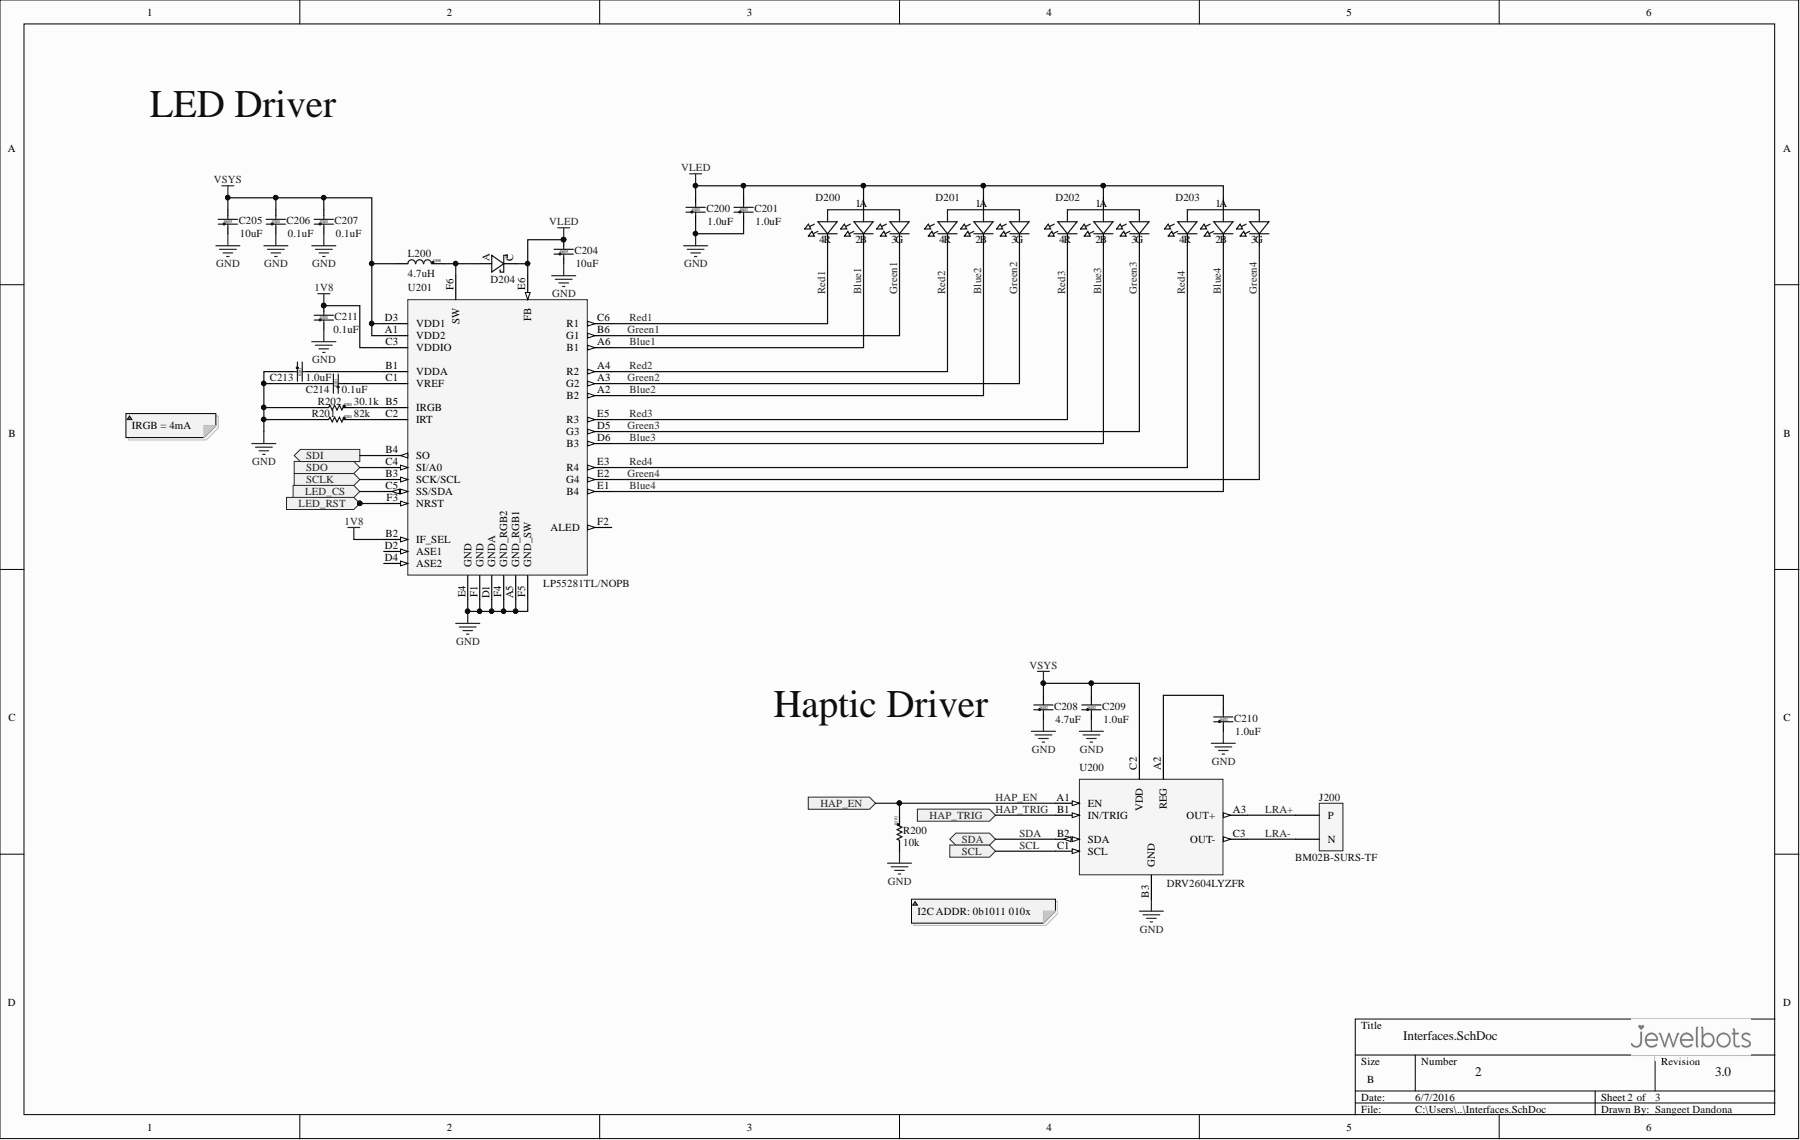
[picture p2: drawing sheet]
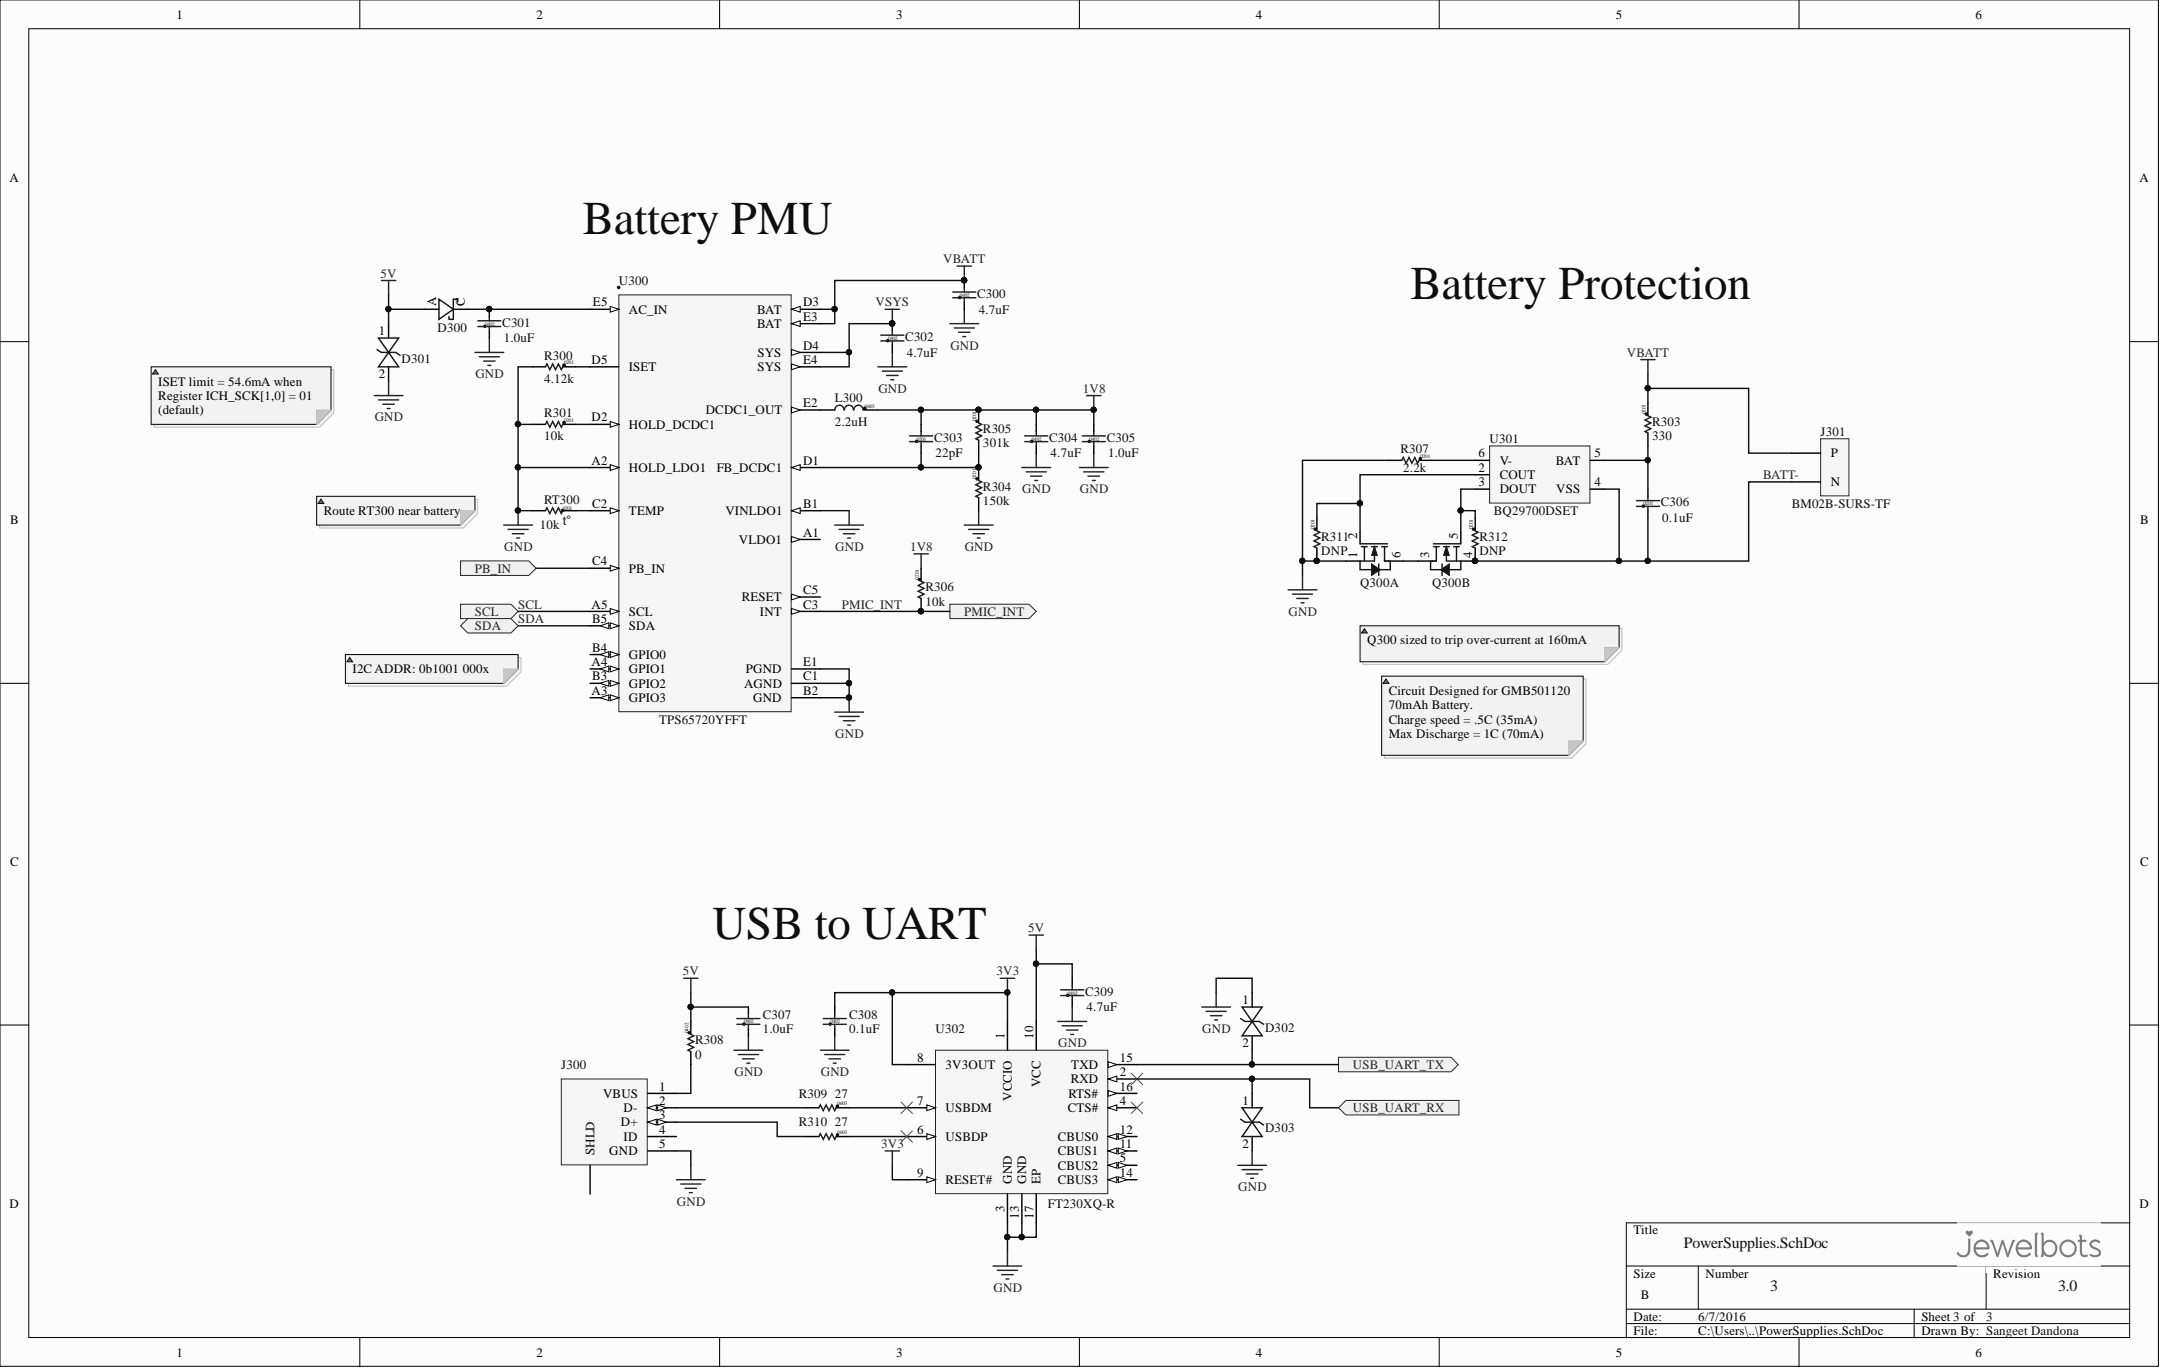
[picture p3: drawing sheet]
# Altium project JDB-001.PrjPcb
Address1: 50 Eldridge St.; Address2: 5th Floor; Address3: New York, NY 10002; Company: Jewelbots, Inc.; Engineer: S. Dandona; PCB_partnumber: JDB-001; PCB_Rev: 1; PCB_Title: Dev. Board; PCBA_PartNumber: A
2 sheets, 58 parts. Net scope: flat (ports and power ports of the same name join across sheets).
Board file: JDB-001.PcbDoc
Sheets:
  Interfaces.SchDoc
  PowerSupplies.SchDoc

## Sheet Interfaces.SchDoc
size B; DocumentNumber: 2; Revision: 3.0; SheetNumber: 2; SheetTotal: 3

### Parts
C200  value 1.0uF  Size: 0402  [Cap 0402 HD]
C201  value 1.0uF  Size: 0402  [Cap 0402 HD]
C204  value 10uF  Size: 0603  [Cap 0603]
C205  value 10uF  Size: 0603  [Cap 0603]
C206  value 0.1uF  Size: 0201  [Cap 0201 HD]
C207  value 0.1uF  Size: 0201  [Cap 0201 HD]
C208  value 4.7uF  Size: 0402  [Cap 0402 HD]
C209  value 1.0uF  Size: 0402  [Cap 0402 HD]
C210  value 1.0uF  Size: 0402  [Cap 0402 HD]
C211  value 0.1uF  Size: 0201  [Cap 0201 HD]
C213  value 1.0uF  Size: 0201  [Cap 0201 HD]
C214  value 0.1uF  Size: 0201  [Cap 0201 HD]
D200  (no value)  [4-PLCC]
D201  (no value)  [4-PLCC]
D202  (no value)  [4-PLCC]
D203  (no value)  [4-PLCC]
D204  (no value)  [SOD-123F_U]
J200  BM02B-SURS-TF  [BM02B-SURS-TF]
L200  value 4.7uH  Size: 1008  [IND 1008]
R200  value 10k  Size: 0201  [RES 0201 HD]
R201  value 82k  Size: 0201  [RES 0201 HD]
R202  value 30.1k  Size: 0201  [RES 0201 HD]
U200  MFPN: DRV2604LYZFR  [BGA0.5P3x3-9Pin]
U201  MFPN: LP55281TL/NOPB  [BGA0.5P6x6-36Pin]

### Ports
HAP_EN (in), HAP_TRIG (in), SCL (in), SCLK (in), SDA (bidir), SDI (out), SDO (in), ~{LED_CS} (in), ~{LED_RST} (in)

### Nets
1V8: C211.1 U201.B2(IF_SEL) U201.C3(VDDIO)
GND: C200.2 C201.2 C204.2 C205.2 C206.2 C207.2 C208.2 C209.2 C210.2 C211.2 C213.2 C214.1 R200.1 R201.1 R202.1 U200.B3(GND) U201.A5(GND_RGB1) U201.D1(GNDA) U201.E4(GND) U201.F1(GND) U201.F4(GND_RGB2) U201.F5(GND_SW)
VLED: C200.1 C201.1 C204.1 D200.1(A) D201.1(A) D202.1(A) D203.1(A) D204.C U201.E6(FB)
VSYS: C205.1 C206.1 C207.1 C208.1 C209.1 L200.1 U200.C2(VDD) U201.A1(VDD2) U201.D3(VDD1)
Blue1: D200.2(B) U201.A6(B1)
Blue2: D201.2(B) U201.A2(B2)
Blue3: D202.2(B) U201.D6(B3)
Blue4: D203.2(B) U201.E1(B4)
Green1: D200.3(G) U201.B6(G1)
Green2: D201.3(G) U201.A3(G2)
Green3: D202.3(G) U201.D5(G3)
Green4: D203.3(G) U201.E2(G4)
HAP_EN: R200.2 U200.A1(EN) ; port HAP_EN
HAP_TRIG: U200.B1(IN/TRIG) ; port HAP_TRIG
LRA+: J200.1(P) U200.A3(OUT+)
LRA-: J200.2(N) U200.C3(OUT-)
Red1: D200.4(R) U201.C6(R1)
Red2: D201.4(R) U201.A4(R2)
Red3: D202.4(R) U201.E5(R3)
Red4: D203.4(R) U201.E3(R4)
SCL: U200.C1(SCL) ; port SCL
SDA: U200.B2(SDA) ; port SDA
NetC210_1: C210.1 U200.A2(REG)
NetC213_1: C213.1 U201.B1(VDDA)
NetC214_2: C214.2 U201.C1(VREF)
NetD204_A: D204.A L200.2 U201.F6(SW)
NetR201_2: R201.2 U201.C2(IRT)
NetR202_2: R202.2 U201.B5(IRGB)
NetU201_B3: U201.B3(SCK/SCL) ; port SCLK
NetU201_B4: U201.B4(SO) ; port SDI
NetU201_C4: U201.C4(SI/A0) ; port SDO
NetU201_C5: U201.C5(SS/SDA) ; port ~{LED_CS}
NetU201_F3: U201.F3(NRST) ; port ~{LED_RST}

Not connected (* = marked no-connect by the designer): U201 D2(ASE1) D4(ASE2) F2(ALED)

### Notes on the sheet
- LED Driver
- IRGB = 4mA
- (near C208) Haptic Driver
- (near U200) I2C ADDR: 0b1011 010x
- 3.0
- Sangeet Dandona

## Sheet PowerSupplies.SchDoc
size B; DocumentNumber: 3; Revision: 3.0; SheetNumber: 3; SheetTotal: 3

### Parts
C300  value 4.7uF  Size: 0402  [Cap 0402 HD]
C301  value 1.0uF  Size: 0402  [Cap 0402 HD]
C302  value 4.7uF  Size: 0402  [Cap 0402 HD]
C303  value 22pF  Size: 0201  [Cap 0201 HD]
C304  value 4.7uF  Size: 0402  [Cap 0402 HD]
C305  value 1.0uF  Size: 0402  [Cap 0402 HD]
C306  value 0.1uF  Size: 0201  [Cap 0201 HD]
C307  value 1.0uF  Size: 0402  [Cap 0402 HD]
C308  value 0.1uF  Size: 0402  [Cap 0402 HD]
C309  value 4.7uF  Size: 0402  [Cap 0402 HD]
D300  (no value)  [Diode 0603 HD]
D301  (no value)  [CAP 0402 HD]
D302  (no value)  [CAP 0402 HD]
D303  (no value)  [CAP 0402 HD]
J300  (no value)  [USB_Micro_RA_W-TABS]
J301  BM02B-SURS-TF  [BM02B-SURS-TF]
L300  value 2.2uH  Size: 0603  [IND 0603]
Q300  (no value)  [SC70-6]  (parts A,B of 2)
R300  value 4.12k  Size: 0201  [RES 0201 HD]
R301  value 10k  Size: 0201  [RES 0201 HD]
R303  value 330  Size: 0201  [RES 0201 HD]
R304  value 150k  Size: 0201  [RES 0201 HD]
R305  value 301k  Size: 0201  [RES 0201 HD]
R306  value 10k  Size: 0201  [RES 0201 HD]
R307  value 2.2k  Size: 0201  [RES 0201 HD]
R308  value 0  Size: 0402  [RES 0402]
R309  value 27  Size: 0603  [RES 0603 HD]
R310  value 27  Size: 0603  [RES 0603 HD]
R311  value DNP  Size: 0201  [RES 0201 HD]
R312  value DNP  Size: 0201  [RES 0201 HD]
RT300  value 10k  Size: 0201  [RES 0201 HD]  (hidden comment: Res Thermal)
U300  MFPN: TPS65720YFFT  [BGA0.4P5x5-25Pin]
U301  MFPN: BQ29700DSET  [SON0.5P-6Pin]
U302  MFPN: FT230XQ-R  [QFN0.65P4x4-16Pin_W-Pad]

### Ports
PMIC_INT (out), SCL (in), SDA (bidir), USB_UART_RX (in), USB_UART_TX (out), ~{PB_IN} (in)

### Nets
1V8: C303.1 C304.1 C305.1 L300.2 R305.2 R306.2
3V3: C308.1 U302.1(VCCIO) U302.8(3V3OUT) U302.9(RESET#)
5V: C307.1 C309.1 D300.A D301.1 R308.2 U302.10(VCC)
GND: C300.2 C301.2 C302.2 C304.2 C305.2 C307.2 C308.2 C309.2 D301.2 D302.1 D303.2 J300.5(GND) Q300.1(S1) R300.1 R301.1 R304.1 R307.1 R311.1 RT300.2 U300.A2(HOLD_LDO1) U300.B1(VINLDO1) U300.B2(GND) U300.C1(AGND) U300.E1(PGND) U302.3(GND) U302.13(GND) U302.17(EP)
VBATT: C300.1 J301.1(P) R303.2 U300.D3(BAT) U300.E3(BAT)
VSYS: C302.1 U300.D4(SYS) U300.E4(SYS)
BATT-: C306.2 J301.2(N) Q300.4(S2) R312.1 U301.4(VSS)
PMIC_INT: R306.1 U300.C3(~{INT}) ; port PMIC_INT
SCL: U300.A5(SCL) ; port SCL
SDA: U300.B5(SDA) ; port SDA
NetC301_1: C301.1 D300.C U300.E5(AC_IN)
NetC303_2: C303.2 R304.2 R305.1 U300.D1(FB_DCDC1)
NetC306_1: C306.1 R303.1 U301.5(BAT)
NetD302_2: D302.2 U302.15(TXD) ; port USB_UART_TX
NetD303_1: D303.1 U302.2(RXD) ; port USB_UART_RX
NetJ300_1: J300.1(VBUS) R308.1
NetJ300_2: J300.2(D-) R309.1
NetJ300_3: J300.3(D+) R310.1
NetL300_1: L300.1 U300.E2(DCDC1_OUT)
NetQ300_2: Q300.2(G1) R311.2 U301.2(COUT)
NetQ300_3: Q300.3(D2) Q300.6(D1)
NetQ300_5: Q300.5(G2) R312.2 U301.3(DOUT)
NetR300_2: R300.2 U300.D5(ISET)
NetR301_2: R301.2 U300.D2(HOLD_DCDC1)
NetR307_2: R307.2 U301.6(V-)
NetR309_2: R309.2 U302.7(USBDM)
NetR310_2: R310.2 U302.6(USBDP)
NetRT300_1: RT300.1 U300.C2(TEMP)
NetU300_C4: U300.C4(~{PB_IN}) ; port ~{PB_IN}

Not connected (* = marked no-connect by the designer): J300 4(ID) 6(SHLD); U300 A1(VLDO1) A3(GPIO3) A4(GPIO1) B3(GPIO2) B4(GPIO0) C5(~{RESET}); U301 1(NC); U302 4(CTS#)* 5(CBUS2) 11(CBUS1) 12(CBUS0) 14(CBUS3) 16(RTS#)

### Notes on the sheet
- Battery PMU
- Battery Protection
- ISET limit = 54.6mA when
  Register ICH_SCK[1,0] = 01
  (default)
- Route RT300 near battery
- I2C ADDR: 0b1001 000x
- Q300 sized to trip over-current at 160mA
- Circuit Designed for GMB501120
  70mAh Battery.
  Charge speed = .5C (35mA)
  Max Discharge = 1C (70mA)
- USB to UART
- 3.0
- Sangeet Dandona

## Nets that join several sheets
1V8: Interfaces (C211.1 U201.B2 U201.C3), PowerSupplies (6 pins)
GND: Interfaces (22 pins), PowerSupplies (27 pins)
VSYS: Interfaces (9 pins), PowerSupplies (C302.1 U300.D4 U300.E4)
SCL: Interfaces (U200.C1), PowerSupplies (U300.A5)
SDA: Interfaces (U200.B2), PowerSupplies (U300.B5)
